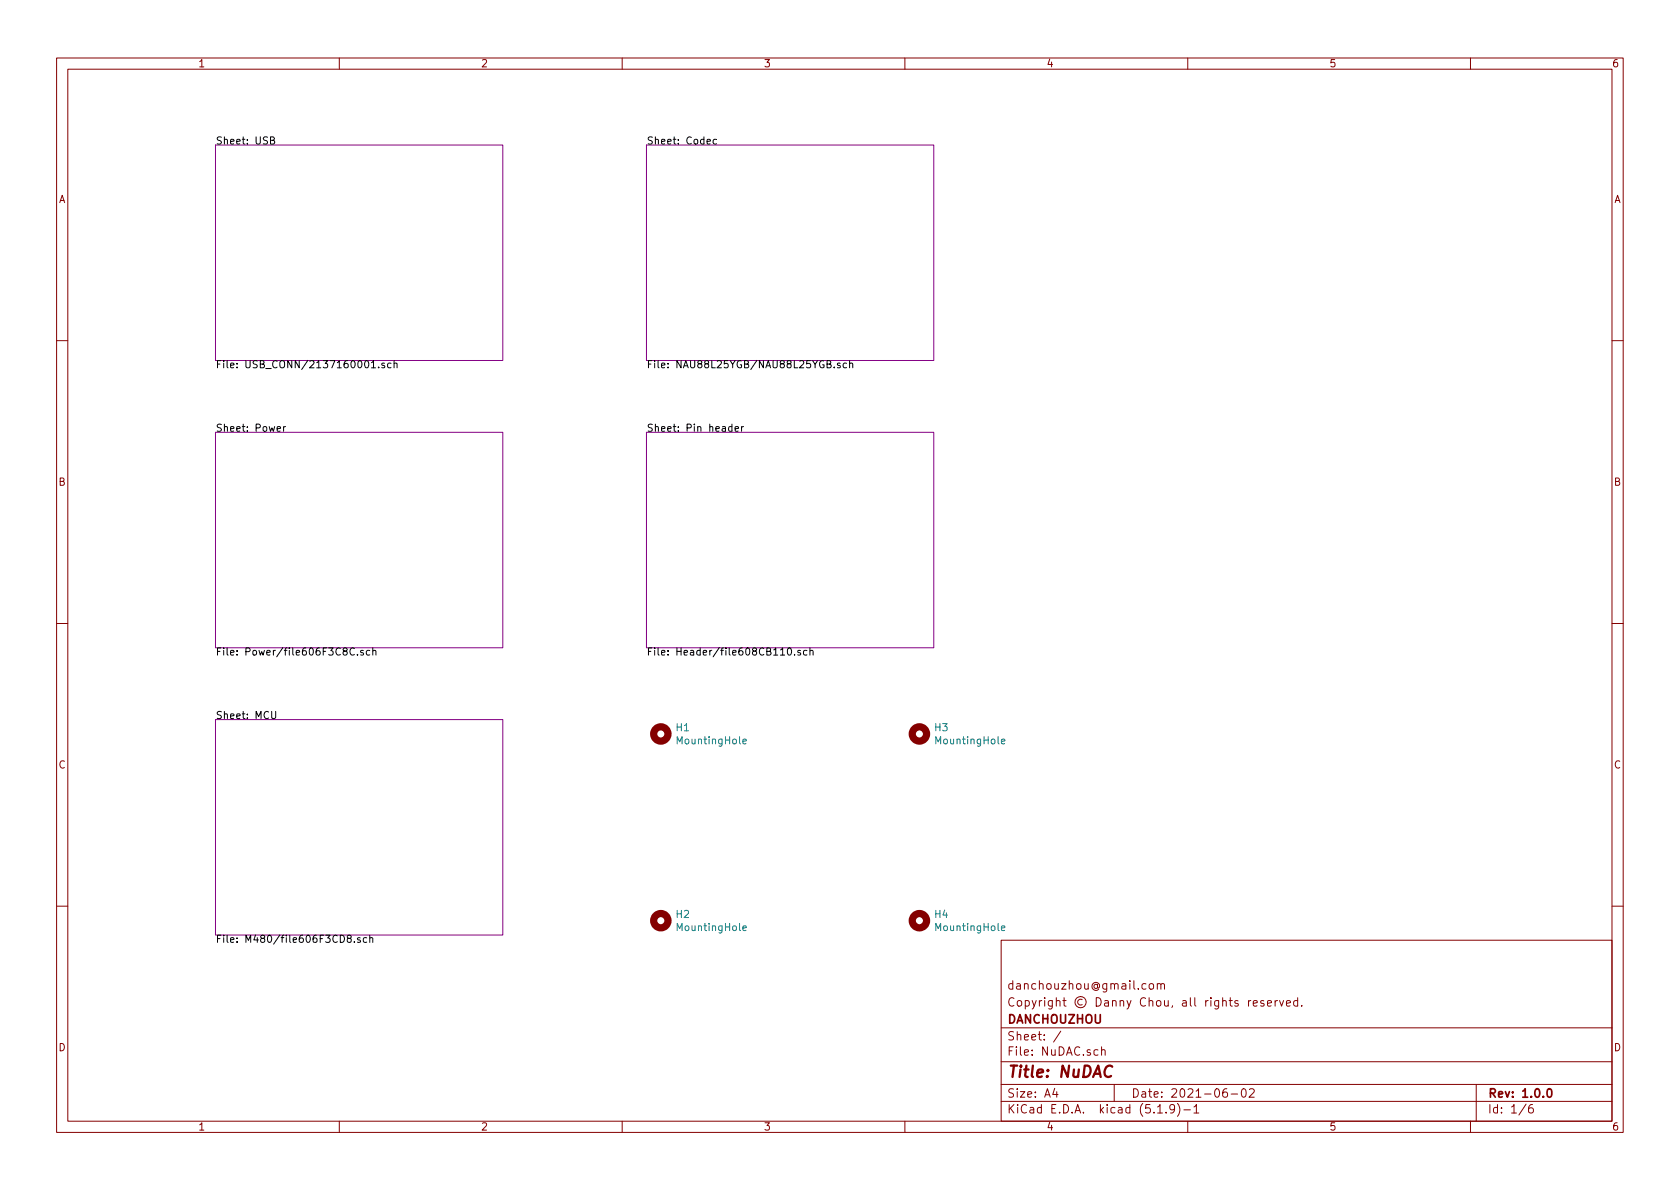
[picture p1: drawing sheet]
<svg xmlns="http://www.w3.org/2000/svg" width="297mm" height="210mm" viewBox="0 0 297 210" stroke-linecap="round" stroke-linejoin="round" font-family="sans-serif">
<g fill="none" stroke="#840000" stroke-width=".18">
<path d="M10 10.3h277v189.9h-277zM12 12.2h273v186.1h-273zM60 10.3v1.9M110 10.3v1.9M160 10.3v1.9M210 10.3v1.9M260 10.3v1.9M10 60.2h2M285 60.2h2M10 110.3h2M285 110.3h2M10 160.2h2"/>
<path d="M177 166.3h108v32h-108zM203.3 174.1l.2-.2 .4 .2v.7l-.2 .1-.4-.1zM204.6 174.1l.2-.2 .4 .1 .1 .9M204.6 173.9v1M205.3 174.1l.2-.2 .3 .1 .1 .9M220.8 176.9v1M221.2 176.9l-.4 .2v.1M221.6 177.4l.7-.1-.1-.3-.4-.1-.2 .2 .1 .7h.5M223.4 177l-.3-.1-.2 .2 .1 .3 .4 .1v.3h-.5M224.1 177.4l.7-.1-.1-.3-.4-.1-.2 .2 .1 .7h.5M225.5 176.9v1M225.9 176.9l-.4 .3"/>
<path d="M226.2 176.9l.4 1 .3-1M227.5 177.4l.7-.1-.1-.3-.4-.1-.2 .2v.7h.6M229.4 177l-.4-.1-.3 .3 .1 .6 .2 .1 .4-.1M229.4 176.4v1.5M230.1 177.8v.1M285 160.2h2M60 198.3v1.9M110 198.3v1.9M160 198.3v1.9M177 194.8h108M177 191.8h108M177 187.8h108"/>
<path d="M177 181.8h108M186.5 192.5l-.4 1h1M186.8 193v1M187.6 182.3l-1.3 2M194.1 185.7l-.4-.1-.3 .3 .1 .6 .2 .1 .4-.1M194.8 185.7l.2-.1 .3 .1 .1 .9M194.8 185.1v1.5M197 191.8v3M204.7 196.8h.8M206.2 196.7v.1M207.7 196l-.1 .1a.48 .48 0 0 1-.6 .1l-.2-.2 .2-.6a.48 .48 0 0 1 .6 .1 1.27 1.27 0 0 1-.2 1.2l-.4 .1M208.2 195.1a1.71 1.71 0 0 1 0 2.3"/>
<path d="M209.3 196.3h1.2M210 198.3v1.9M211.1 195.8l.4-.5v1.5M211.1 196.8h.9M216.9 192.5a.62 .62 0 0 0-.7 .7l.1 .7 .2 .1 .5-.1v-.5l-.1-.2-.4-.1-.3 .3M217.7 193.5h1.1M219.6 192.7l.4-.2a.94 .94 0 0 1 0 1.5 .82 .82 0 0 1-.4-1.3zM220.9 192.7l.2-.2h.4l.2 .2 .1 .3-1 1h1M260 198.3v1.9M261 191.8v6.5M269.8 195.2l-1.2 2M271 195.3a.62 .62 0 0 0-.7 .7v.7l.3 .1 .4-.1 .1-.5-.1-.2-.4-.1-.3 .3"/>
</g>
<path d="M273.7 192.6l.3-.1a.94 .94 0 0 1 0 1.5h-.1a1 1 0 0 1-.2-1.4z" fill="none" stroke="#840000" stroke-width=".3"/>
<path d="M196.6 188.6a.79 .79 0 0 0-.8-.1 .79 .79 0 0 0-.5 .8 .75 .75 0 0 0 .2 1 .75 .75 0 0 0 .9 0" fill="none" stroke="#840000" stroke-width=".41"/>
<path d="M38.1 25.6h50.8v38.1h-50.8zM114.3 25.6h50.8v38.1h-50.8zM38.1 76.4h50.8v38.1h-50.8zM114.3 76.4h50.8v38.1h-50.8zM38.1 127.2h50.8v38.1h-50.8z" fill="none" stroke="#840084" stroke-width=".18"/>
<g fill="none" stroke="#000" stroke-width=".18">
<path d="M47.8 24.8h.6l.1-.2-.1-.3-.6-.1v1.3h.5l.2-.2 .1-.3-.3-.2M126.7 24.7l-.4-.1-.2 .3 .1 .5h.5M49 75.8l.6-.1-.1-.2-.3-.1-.2 .2v.6h.5M50.1 75.4v.9M50.5 75.4l-.4 .3M65.7 64.1l.3-.3v1.2M65.7 65h.7M67 64.9v.1M68 64.3l-.3-.1-.2 .2 .1 .2 .4 .1v.3h-.5M69.1 64.3l-.3-.1-.3 .2 .2 .6h.4M69.7 64.3l.1-.1 .4 .1v.7M69.7 63.8v1.2"/>
<path d="M129.4 75.5l-.3-.1-.3 .3 .1 .5h.5M129.4 75v1.3M130 75.8l.6-.1-.1-.2-.4-.1-.1 .2v.6h.5M131.1 75.4v.9M131.5 75.4l-.4 .3M147.5 64.9v.1M148.5 64.3l-.3-.1-.1 .2v.2l.4 .1v.3h-.4M149.7 64.3l-.4-.1-.2 .2 .1 .6h.5M150.2 64.3l.2-.1 .3 .1 .1 .7M150.2 63.8v1.2M62.7 114.7a.6 .6 0 0 0-.9 .4 .6 .6 0 0 0 .6 .7l.3-.1M63.2 115.7v.1"/>
<path d="M64.2 115.1l-.3-.1-.1 .2v.2l.4 .1v.3h-.4M65.4 115.1l-.4-.1-.2 .2 .1 .6h.5M65.9 115.1l.2-.1 .3 .1 .1 .7M65.9 114.6v1.2M139.3 114.7l.2-.1a.67 .67 0 0 1 .5 .6 .67 .67 0 0 1-.5 .6l-.2-.2-.1-.2zM140.5 115.7v.1M141.5 115.1l-.3-.1-.2 .2 .1 .2 .4 .1v.3h-.5M142.7 115.1l-.4-.1-.2 .2 .1 .6h.5M143.2 115.1l.2-.1 .3 .1 .1 .7M143.2 114.6v1.2M48 125.8v1l.3 .3h.2l.2-.3v-1M61.6 165.9l-.2-.1v-.3l.2-.1h.4l.1 .4-.6 .2-.1 .2v.2l.2 .2h.4l.1-.2v-.4l-.2-.1"/>
<path d="M62.7 166.5v.1M63.7 165.9l-.3-.1-.2 .2 .1 .2 .4 .1v.3h-.5M64.8 165.9l-.3-.1-.3 .2 .1 .6h.5M65.4 165.9l.2-.1 .3 .1v.7M65.4 165.4v1.2"/>
</g>
<g fill="none" stroke="#840000" stroke-width="1.3">
<circle cx="116.8" cy="129.8" r="1.27"/>
<circle cx="162.6" cy="129.8" r="1.27"/>
<circle cx="116.8" cy="162.8" r="1.27"/>
<circle cx="162.6" cy="162.8" r="1.27"/>
</g>
<path d="M131.3 131.1l.7-.1-.1-.2-.4-.1-.2 .2 .1 .6h.5M177.1 131.1l.6-.1-.1-.2-.3-.1-.2 .2v.6h.5M131.3 164.1l.7-.1-.1-.2-.4-.1-.2 .2 .1 .6h.5M177.1 164.1l.6-.1-.1-.2-.3-.1-.2 .2v.6h.5" fill="none" stroke="#008484" stroke-width=".18"/>
<text font-size="2.8" fill="#840000" x="178" y="190.5">Title: NuDAC</text>
<g font-size="2.1" fill="#840000">
<text x="178" y="178">Copyright © Danny Chou, all rights reserved.</text>
<text x="178" y="175">danchouzhou@gmail.com</text>
<text x="178" y="184">Sheet: /</text>
<text x="178" y="181">DANCHOUZHOU</text>
<text x="178" y="186.7">File: NuDAC.sch</text>
<text x="178" y="196.9">KiCad E.D.A. kicad (5.1.9)-1</text>
<text x="178" y="194.1">Size: A4</text>
<text x="200" y="194.1">Date: 2021-06-02</text>
<text x="263" y="194.1">Rev: 1.0.0</text>
<text x="263" y="196.9">Id: 1/6</text>
</g>
<g font-size="1.8" fill="#840000">
<text x="35" y="11.9">1</text>
<text x="85" y="11.9">2</text>
<text x="135" y="11.9">3</text>
<text x="185" y="11.9">4</text>
<text x="235" y="11.9">5</text>
<text x="285" y="11.9">6</text>
<text x="10.4" y="35.9">A</text>
<text x="285.4" y="35.9">A</text>
<text x="10.4" y="85.9">B</text>
<text x="285.4" y="85.9">B</text>
<text x="10.4" y="135.9">C</text>
<text x="285.4" y="135.9">C</text>
<text x="10.4" y="185.9">D</text>
<text x="285.4" y="185.9">D</text>
<text x="35" y="199.9">1</text>
<text x="85" y="199.9">2</text>
<text x="135" y="199.9">3</text>
<text x="185" y="199.9">4</text>
<text x="235" y="199.9">5</text>
<text x="285" y="199.9">6</text>
</g>
<g font-size="1.8">
<text x="38.1" y="25.5">Sheet: USB</text>
<text x="114.3" y="25.5">Sheet: Codec</text>
<text x="38.1" y="65.1">File: USB_CONN/2137160001.sch</text>
<text x="114.3" y="65.1">File: NAU88L25YGB/NAU88L25YGB.sch</text>
<text x="38.1" y="76.3">Sheet: Power</text>
<text x="114.3" y="76.3">Sheet: Pin header</text>
<text x="38.1" y="115.9">File: Power/file606F3C8C.sch</text>
<text x="114.3" y="115.9">File: Header/file608CB110.sch</text>
<text x="38.1" y="127.1">Sheet: MCU</text>
<text x="38.1" y="166.7">File: M480/file606F3CD8.sch</text>
</g>
<g font-size="1.8" fill="#008484">
<text x="119.6" y="129.3">H1</text>
<text x="119.9" y="131.6">MountingHole</text>
<text x="165.3" y="129.3">H3</text>
<text x="165.7" y="131.6">MountingHole</text>
<text x="119.6" y="162.3">H2</text>
<text x="119.9" y="164.6">MountingHole</text>
<text x="165.3" y="162.3">H4</text>
<text x="165.7" y="164.6">MountingHole</text>
</g>
</svg>
